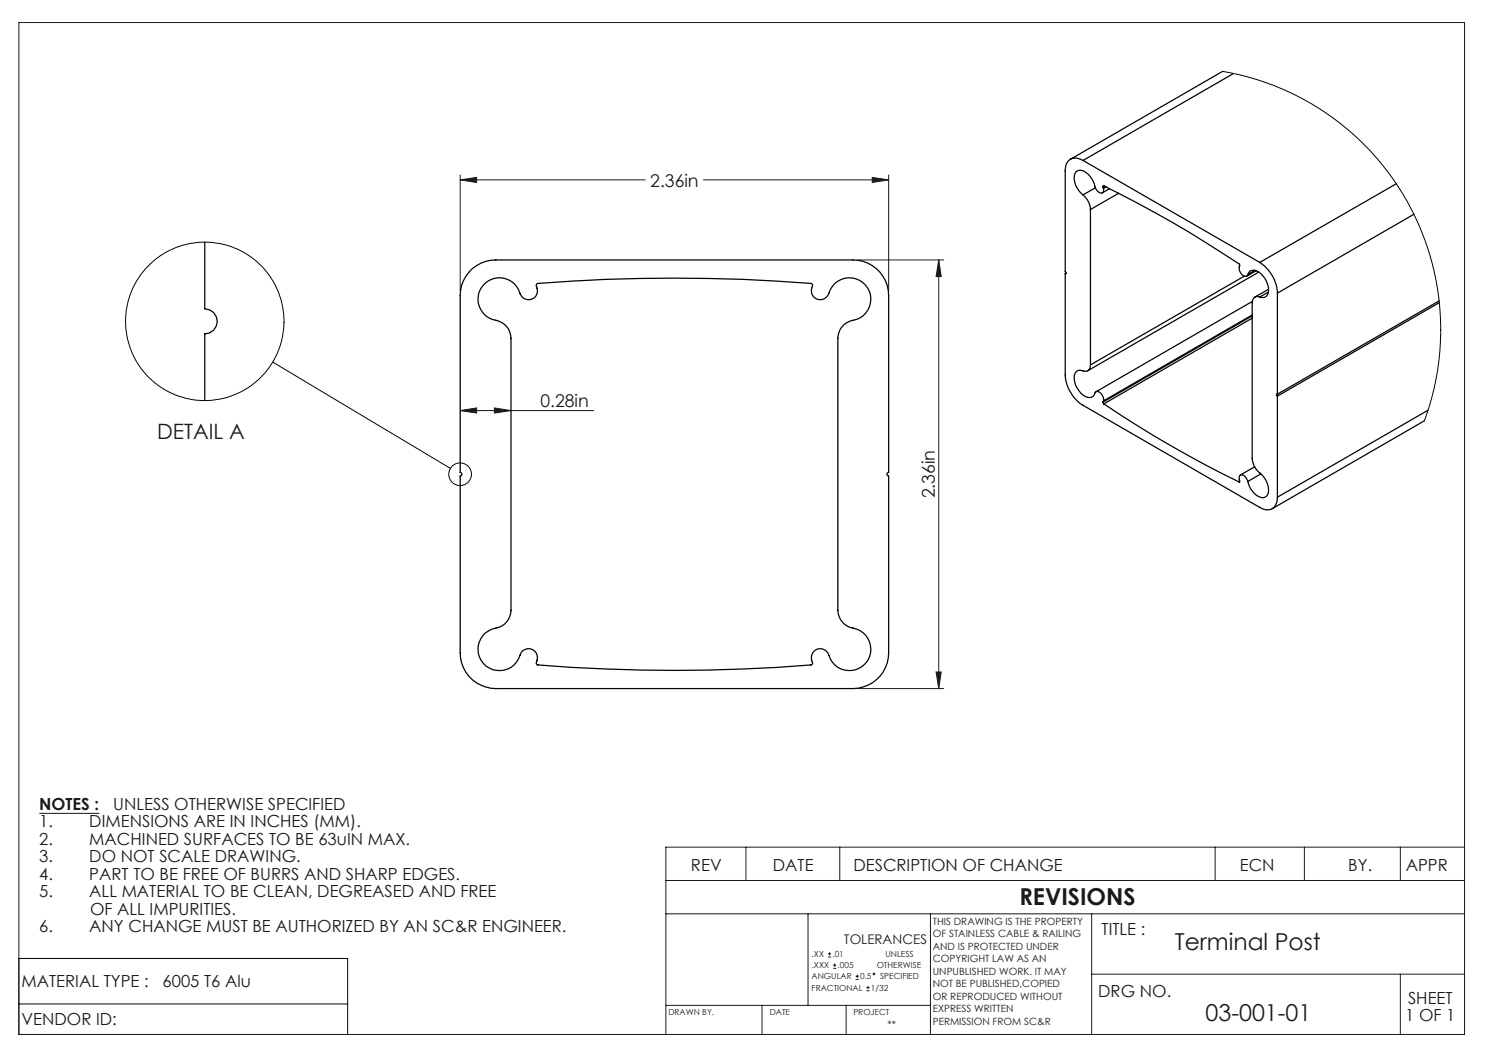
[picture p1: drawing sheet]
<svg xmlns="http://www.w3.org/2000/svg" width="297mm" height="210mm" viewBox="0 0 297 210" stroke-linecap="round" stroke-linejoin="round" font-family="sans-serif">
<g fill="none" stroke="#191924" stroke-width=".2">
<path d="M3.8 4.5h289.1v202.4h-289.1zM92 36l3.3-.5v1zM92 35v23.1M92 36h37M140.7 36h37M174.4 35.5l3.3 .5-3.3 .5zM177.7 35v23.1M171.6 52h17.1M187.7 52v85.7M187.7 52l.5 3.3h-1zM92 82.1l3.3-.5v1zM92 82.1h26.7"/>
<path d="M98.9 81.6l3.3 .5-3.3 .5zM171.6 137.7h17.1M187.2 134.4h1l-.5 3.3zM7.9 162.7h12M133.2 176.1h159.7M149.2 169.4v6.7M168 169.4v6.7M243 169.4v6.7M260.9 169.4v6.7M280.1 169.4v6.7M292.9 169.4h-159.7v37.5M133.2 182.8h159.7"/>
<path d="M161.6 182.8v18.3M165.6 191.4h.6M165.6 190.8h.6M165.9 190.5v.6M166.6 193.7h.7M166.6 193h.7M166.9 192.7v.6M171.1 195.9h.7M171.1 195.3h.7M171.5 194.9v.7M173.3 198.1h.6M173.3 197.5h.6"/>
<path d="M173.6 197.2v.6M186.1 182.8v24.1M218.3 182.8v24.1M218.3 194.8h74.6M280.1 194.8v12.1M133.2 201.1h52.9M152.4 201.1v5.8M169.2 201.1v5.8"/>
<circle cx="174.8" cy="194.8" r=".16"/>
</g>
<g fill="none" stroke="#000" stroke-width=".2">
<path d="M54.5 72.4l35.6 21.3M3.8 191.7h65.7v15.2h-65.7zM3.8 200.8h65.7"/>
<circle cx="92" cy="94.9" r="2.26"/>
</g>
<g fill="#191924">
<path d="M92 36l3.3-.5v1zM174.4 35.5l3.3 .5-3.3 .5z"/>
<path d="M187.7 52l.5 3.3h-1zM187.2 134.4h1l-.5 3.3z"/>
<path d="M92 82.1l3.3-.5v1zM98.9 81.6l3.3 .5-3.3 .5z"/>
</g>
<g fill="none" stroke="#000" stroke-width=".25">
<path d="M244.5 14.3l-30.4 17.5M246.7 14.7l-30.1 17.4M216.6 39a4.1 4.1 0 0 1 1.5 2.9M216.6 32.1a2.17 2.17 0 0 0-2.5-.3 2.17 2.17 0 0 0-1.1 2.3v20.2l.2 .3-.2 .1M216.6 32.1l35.4 20.4M219.1 37.6l-2.5 1.4M220.6 37.4v-.2a203.3 203.3 0 0 1 27.3 15.7v.1a1.85 1.85 0 0 0 1.2 2.3h.2l.3-.4M220.6 37.4l.1 .3M220.7 37.7a.61 .61 0 0 1-.2 .8 .61 .61 0 0 1-.8-.1l-.6-.8a4.5 4.5 0 0 0-2.8-3.5 1.23 1.23 0 0 0-1.5 1.4 4.5 4.5 0 0 0 1.8 3.5M220.8 37.2l-.2 .2M221.2 37.4l-.5 .3M221.9 37.7l-1.4 .9"/>
<path d="M223.7 38.7l-5.6 3.2M279.3 36.8l-27.3 15.7M41 48.4v13.4a2.5 2.5 0 0 1 2.5 2.5 2.5 2.5 0 0 1-2.5 2.5v13.3M94.5 53.7a7.2 7.2 0 0 1 4.7-1.7h71.4a7.1 7.1 0 0 1 7.1 7.1v35.4a.35 .35 0 0 0-.3 .4 .35 .35 0 0 0 .3 .3v35.4a7.1 7.1 0 0 1-7.1 7.1h-71.4a7.1 7.1 0 0 1-7.2-7.1v-35.4a.35 .35 0 0 0 .4-.3 .35 .35 0 0 0-.4-.4v-35.4a7.2 7.2 0 0 1 2.5-5.4zM97.2 56.5a4.4 4.4 0 0 1 7 2.6 1.8 1.8 0 0 0 2.4 .6 1.8 1.8 0 0 0 .7-2.5l.1-.4a325.8 325.8 0 0 1 55 0l.1 .4a1.86 1.86 0 0 0 .2 2.1 1.86 1.86 0 0 0 2.1 .5 2.53 2.53 0 0 0 1.3-1.8 4.3 4.3 0 0 1 7.2-.7 4.3 4.3 0 0 1-2.7 6.8 3.7 3.7 0 0 0-3 3.6v54.4a3.7 3.7 0 0 0 3 3.5 4.3 4.3 0 0 1 2.5 7.1 4.3 4.3 0 0 1-7.3-1.7 1.8 1.8 0 0 0-2.5-1.1 1.8 1.8 0 0 0-.8 2.6l-.1 .4a316.2 316.2 0 0 1-55 0l-.1-.4a1.8 1.8 0 0 0-.9-2.6 1.8 1.8 0 0 0-2.4 1.1 4.3 4.3 0 0 1-7.3 1.7 4.3 4.3 0 0 1 2.5-7.1 3.7 3.7 0 0 0 3-3.5v-54.4a3.9 3.9 0 0 0-3.8-3.8 4.3 4.3 0 0 1-1.2-7.4zM213 54.7v20.3a7.8 7.8 0 0 0 3.6 6.1l35.4 20.4a2.15 2.15 0 0 0 2.5 .2 2.15 2.15 0 0 0 1-2.3M213.2 54.6l-.2 .1M218.1 41.9v31.1M248.8 55.2l-30.7 17.8M249.6 54.9a1.36 1.36 0 0 1 2.3-.4 4.4 4.4 0 0 1 1.7 4.2 1.17 1.17 0 0 1-1.6 .7M251 54.1l-1.4 .8M251.2 54.1l-1.9 1.1"/>
<path d="M251.7 54.4l-34.1 19.7M252 59.4a1.08 1.08 0 0 0-1.2 .1 1.08 1.08 0 0 0-.4 1.1v31.1a4.1 4.1 0 0 0 1.9 3.2 3.7 3.7 0 0 1 1.1 4.2 1.34 1.34 0 0 1-1.9 .1l-1.4-1.5-.5-1.4M252 52.5a7.9 7.9 0 0 1 3.5 6.1M253.7 58.4l-1.7 1M253.7 57.8l-2.7 1.6M255.5 58.6v20.2M282.8 42.9l-27.3 15.7M218.1 73a1.16 1.16 0 0 1-.6 1.2 1.16 1.16 0 0 1-1.3-.1 1.38 1.38 0 0 0-1.3 2 4.2 4.2 0 0 0 2.9 3.4 1.22 1.22 0 0 0 1.3-1.1 .92 .92 0 0 1 1.3 .6l.3 .6v.6M250.4 63.6l-29.6 17.2M250.4 63l-29.7 17.2M250.4 63.2l-29.8 17.2M250.5 60.3l-31.3 18"/>
<path d="M255.5 78.8l-.2 .1 .2 .3M255.5 79.2v20.2M287.8 60.2l-32.3 18.6M287.9 60.5l-32.4 18.7M220.6 80.4l.2 .4M220.7 80.2l-.1 .2M220.8 80.8a221.4 221.4 0 0 0 27 15.6M247.9 96.3l-.1 .1M249.6 96.3l-.3-.6a.88 .88 0 0 0-1.3-.6l-.2 .5 .1 .8h-.1M250.9 93.4l-2.8 1.6M252.2 94.8l-2.6 1.5M284.9 84.2l-30.4 17.5"/>
<path d="M285.6 82l-30.1 17.4"/>
</g>
<g fill="none" stroke="#000" stroke-width=".2">
<path d="M244.5 14.3l5.1 1.1 5.2 1.7 5.4 2.5 4.8 2.9 4.6 3.5 2.8 2.5 2.1 2.2 3.6 4.4 3.2 4.9 2.6 5.2 2.1 5.7 1.2 5.3 .7 5 .2 5.6-.4 6.4-1.2 5.8-1.6 5.2"/>
<circle cx="41" cy="64.3" r="15.8"/>
</g>
<g font-size="4.7" fill="#191924">
<text x="203.9" y="180.9">REVISIONS</text>
<text x="235" y="189.9">Terminal Post</text>
<text x="241.1" y="204.2">03-001-01</text>
</g>
<text font-size="4.2" fill="#191924" x="31.4" y="87.8">DETAIL A</text>
<g font-size="3.5" fill="#191924">
<text x="130.1" y="37.3">2.36in</text>
<text x="108.1" y="81.3">0.28in</text>
<text x="187" y="99.7" transform="rotate(-90 187 99.7)">2.36in</text>
</g>
<g font-size="3.3" fill="#191924">
<text x="7.9" y="161.9">NOTES :</text>
<text x="22.6" y="161.9">UNLESS OTHERWISE SPECIFIED</text>
<text x="7.9" y="165.4">1.</text>
<text x="17.9" y="165.4">DIMENSIONS ARE IN INCHES (MM).</text>
<text x="7.9" y="168.9">2.</text>
<text x="7.9" y="172.4">3.</text>
<text x="17.9" y="168.9">MACHINED SURFACES TO BE 63uIN MAX.</text>
<text x="17.9" y="172.4">DO NOT SCALE DRAWING.</text>
<text x="7.9" y="175.9">4.</text>
<text x="7.9" y="179.4">5.</text>
<text x="17.9" y="175.9">PART TO BE FREE OF BURRS AND SHARP EDGES.</text>
<text x="17.9" y="179.4">ALL MATERIAL TO BE CLEAN, DEGREASED AND FREE</text>
<text x="138.2" y="174.2">REV</text>
<text x="154.6" y="174.2">DATE</text>
<text x="170.7" y="174.2">DESCRIPTION OF CHANGE</text>
<text x="248" y="174.2">ECN</text>
<text x="269.7" y="174.2">BY.</text>
<text x="281.2" y="174.2">APPR</text>
<text x="18" y="182.9">OF ALL IMPURITIES.</text>
<text x="7.9" y="186.4">6.</text>
<text x="17.9" y="186.4">ANY CHANGE MUST BE AUTHORIZED BY AN SC&amp;R ENGINEER.</text>
<text x="220.3" y="187">TITLE :</text>
<text x="4.3" y="197.4">MATERIAL TYPE :</text>
<text x="32.5" y="197.4">6005 T6 Alu</text>
<text x="219.6" y="199.5">DRG NO.</text>
<text x="281.6" y="200.7">SHEET</text>
<text x="4.3" y="205">VENDOR ID:</text>
<text x="281" y="204.2">1 OF 1</text>
</g>
<text font-size="2.7" fill="#191924" x="168.8" y="188.8">TOLERANCES</text>
<g font-size="2" fill="#191924">
<text x="186.6" y="184.9">THIS DRAWING IS THE PROPERTY</text>
<text x="186.6" y="187.4">OF STAINLESS CABLE &amp; RAILING</text>
<text x="186.6" y="189.9">AND IS PROTECTED UNDER</text>
<text x="186.6" y="192.4">COPYRIGHT LAW AS AN</text>
<text x="186.6" y="194.9">UNPUBLISHED WORK. IT MAY</text>
<text x="186.6" y="197.4">NOT BE PUBLISHED,COPIED</text>
<text x="186.6" y="199.9">OR REPRODUCED WITHOUT</text>
<text x="186.6" y="202.4">EXPRESS WRITTEN</text>
<text x="177.5" y="205.7">**</text>
<text x="186.6" y="204.9">PERMISSION FROM SC&amp;R</text>
</g>
<g font-size="1.7" fill="#191924">
<text x="162.3" y="191.4">.XX</text>
<text x="166.5" y="191.4">.01</text>
<text x="177.1" y="191.4">UNLESS</text>
<text x="162.3" y="195.9">ANGULAR</text>
<text x="162.3" y="193.6">.XXX</text>
<text x="167.5" y="193.6">.005</text>
<text x="172" y="195.9">0.5</text>
<text x="175.3" y="193.6">OTHERWISE</text>
<text x="176" y="195.9">SPECIFIED</text>
<text x="133.7" y="203">DRAWN BY.</text>
<text x="153.9" y="203">DATE</text>
<text x="162.3" y="198.1">FRACTIONAL</text>
<text x="170.7" y="203">PROJECT</text>
<text x="174.2" y="198.1">1/32</text>
</g>
</svg>
